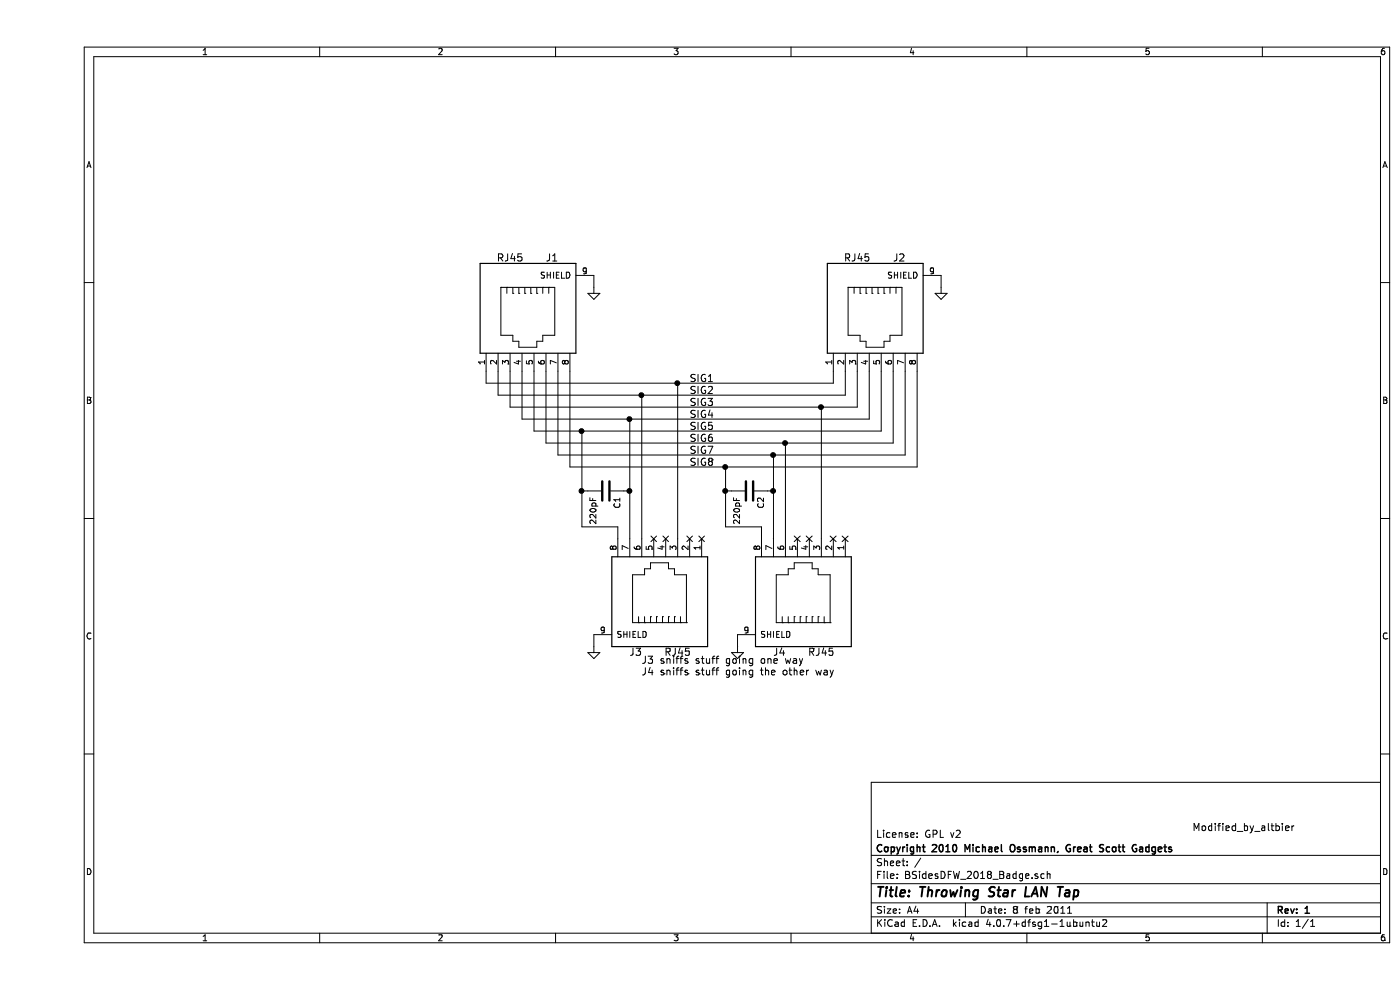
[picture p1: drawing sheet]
EESchema Schematic File Version 2
LIBS:BSidesDFW_2018_Badge
LIBS:BSidesDFW_2018_Badge-cache
EELAYER 25 0
EELAYER END
$Descr A4 11693 8268
encoding utf-8
Sheet 1 1
Title "Throwing Star LAN Tap"
Date "8 feb 2011"
Rev "1"
Comp "Copyright 2010 Michael Ossmann, Great Scott Gadgets"
Comment1 "License: GPL v2"
Comment2 ""
Comment3 ""
Comment4 ""
$EndDescr
NoConn ~ 6750 4500
NoConn ~ 6650 4500
NoConn ~ 6450 4500
NoConn ~ 6350 4500
NoConn ~ 5550 4500
NoConn ~ 5450 4500
NoConn ~ 5250 4500
NoConn ~ 5150 4500
$Comp
L GND #PWR01
U 1 1
P 4650 5400
F 0 "#PWR01" H 4650 5400 30  0001 C CNN
F 1 "GND" H 4650 5330 30  0001 C CNN
F 2 "" H 4650 5400 60  0001 C CNN
F 3 "" H 4650 5400 60  0001 C CNN
	1    4650 5400
	1    0    0    -1  
$EndComp
$Comp
L GND #PWR02
U 1 1
P 5850 5400
F 0 "#PWR02" H 5850 5400 30  0001 C CNN
F 1 "GND" H 5850 5330 30  0001 C CNN
F 2 "" H 5850 5400 60  0001 C CNN
F 3 "" H 5850 5400 60  0001 C CNN
	1    5850 5400
	1    0    0    -1  
$EndComp
$Comp
L GND #PWR03
U 1 1
P 7550 2400
F 0 "#PWR03" H 7550 2400 30  0001 C CNN
F 1 "GND" H 7550 2330 30  0001 C CNN
F 2 "" H 7550 2400 60  0001 C CNN
F 3 "" H 7550 2400 60  0001 C CNN
	1    7550 2400
	1    0    0    -1  
$EndComp
$Comp
L GND #PWR04
U 1 1
P 4650 2400
F 0 "#PWR04" H 4650 2400 30  0001 C CNN
F 1 "GND" H 4650 2330 30  0001 C CNN
F 2 "" H 4650 2400 60  0001 C CNN
F 3 "" H 4650 2400 60  0001 C CNN
	1    4650 2400
	1    0    0    -1  
$EndComp
Text Label 5450 3900 0    60   ~ 0
SIG8
Text Label 5450 3800 0    60   ~ 0
SIG7
Text Label 5450 3700 0    60   ~ 0
SIG6
Text Label 5450 3600 0    60   ~ 0
SIG5
Text Label 5450 3500 0    60   ~ 0
SIG4
Text Label 5450 3400 0    60   ~ 0
SIG3
Text Label 5450 3300 0    60   ~ 0
SIG2
Text Label 5450 3200 0    60   ~ 0
SIG1
$Comp
L C C2
U 1 1
P 5950 4100
F 0 "C2" H 6000 4200 50  0000 L CNN
F 1 "220pF" H 6000 4000 50  0000 L CNN
F 2 "BSidesDFW_2018_Badge:C_Rect_L4.6mm_W2.0mm_P2.50mm_MKS02_FKP02" H 5950 4100 60  0001 C CNN
F 3 "" H 5950 4100 60  0001 C CNN
	1    5950 4100
	0    1    1    0   
$EndComp
$Comp
L C C1
U 1 1
P 4750 4100
F 0 "C1" H 4800 4200 50  0000 L CNN
F 1 "220pF" H 4800 4000 50  0000 L CNN
F 2 "BSidesDFW_2018_Badge:C_Rect_L4.6mm_W2.0mm_P2.50mm_MKS02_FKP02" H 4750 4100 60  0001 C CNN
F 3 "" H 4750 4100 60  0001 C CNN
	1    4750 4100
	0    1    1    0   
$EndComp
Text Notes 5050 5650 0    60   ~ 0
J3 sniffs stuff going one way\nJ4 sniffs stuff going the other way
$Comp
L RJ45 J2
U 1 1
P 7000 2650
F 0 "J2" H 7200 3150 60  0000 C CNN
F 1 "RJ45" H 6850 3150 60  0000 C CNN
F 2 "BSidesDFW_2018_Badge:RJHSE538X" H 7000 2650 60  0001 C CNN
F 3 "" H 7000 2650 60  0001 C CNN
	1    7000 2650
	1    0    0    -1  
$EndComp
$Comp
L RJ45 J4
U 1 1
P 6400 4950
F 0 "J4" H 6600 5450 60  0000 C CNN
F 1 "RJ45" H 6250 5450 60  0000 C CNN
F 2 "BSidesDFW_2018_Badge:RJHSE538X" H 6400 4950 60  0001 C CNN
F 3 "" H 6400 4950 60  0001 C CNN
	1    6400 4950
	-1   0    0    1   
$EndComp
$Comp
L RJ45 J3
U 1 1
P 5200 4950
F 0 "J3" H 5400 5450 60  0000 C CNN
F 1 "RJ45" H 5050 5450 60  0000 C CNN
F 2 "BSidesDFW_2018_Badge:RJHSE538X" H 5200 4950 60  0001 C CNN
F 3 "" H 5200 4950 60  0001 C CNN
	1    5200 4950
	-1   0    0    1   
$EndComp
$Comp
L RJ45 J1
U 1 1
P 4100 2650
F 0 "J1" H 4300 3150 60  0000 C CNN
F 1 "RJ45" H 3950 3150 60  0000 C CNN
F 2 "BSidesDFW_2018_Badge:RJHSE538X" H 4100 2650 60  0001 C CNN
F 3 "" H 4100 2650 60  0001 C CNN
	1    4100 2650
	1    0    0    -1  
$EndComp
Text Label 9650 6950 0    60   ~ 0
Modified_by_altbier
Wire Wire Line
	4650 2300 4650 2400
Wire Wire Line
	5850 5300 5850 5400
Connection ~ 6150 4100
Wire Wire Line
	6150 4500 6150 3800
Wire Wire Line
	7250 3800 4350 3800
Connection ~ 6150 3800
Connection ~ 4550 4100
Wire Wire Line
	4850 4500 4850 4400
Wire Wire Line
	4850 4400 4550 4400
Wire Wire Line
	4550 4400 4550 3600
Connection ~ 6250 3700
Wire Wire Line
	6250 4500 6250 3700
Connection ~ 4550 3600
Connection ~ 6550 3400
Wire Wire Line
	6550 4500 6550 3400
Connection ~ 5350 3200
Wire Wire Line
	5350 4500 5350 3200
Wire Wire Line
	7250 3800 7250 3100
Wire Wire Line
	4350 3800 4350 3100
Wire Wire Line
	7050 3100 7050 3600
Wire Wire Line
	7050 3600 4150 3600
Wire Wire Line
	4150 3600 4150 3100
Wire Wire Line
	6850 3100 6850 3400
Wire Wire Line
	6850 3400 3950 3400
Wire Wire Line
	6650 3100 6650 3200
Wire Wire Line
	6650 3200 3750 3200
Wire Wire Line
	3850 3100 3850 3300
Wire Wire Line
	3950 3400 3950 3100
Wire Wire Line
	3750 3200 3750 3100
Wire Wire Line
	3850 3300 6750 3300
Wire Wire Line
	6750 3300 6750 3100
Wire Wire Line
	4050 3100 4050 3500
Wire Wire Line
	4050 3500 6950 3500
Wire Wire Line
	6950 3500 6950 3100
Wire Wire Line
	4250 3100 4250 3700
Wire Wire Line
	4250 3700 7150 3700
Wire Wire Line
	7150 3700 7150 3100
Wire Wire Line
	4450 3100 4450 3900
Wire Wire Line
	4450 3900 7350 3900
Wire Wire Line
	7350 3900 7350 3100
Wire Wire Line
	5050 4500 5050 3300
Connection ~ 5050 3300
Connection ~ 4950 3500
Wire Wire Line
	4950 4500 4950 3500
Connection ~ 4950 4100
Connection ~ 5750 3900
Wire Wire Line
	5750 3900 5750 4400
Wire Wire Line
	5750 4400 6050 4400
Wire Wire Line
	6050 4400 6050 4500
Connection ~ 5750 4100
Wire Wire Line
	4650 5400 4650 5300
Wire Wire Line
	7550 2300 7550 2400
Wire Wire Line
	4550 4100 4600 4100
Wire Wire Line
	4950 4100 4900 4100
Wire Wire Line
	5750 4100 5800 4100
Wire Wire Line
	6150 4100 6100 4100
$EndSCHEMATC
